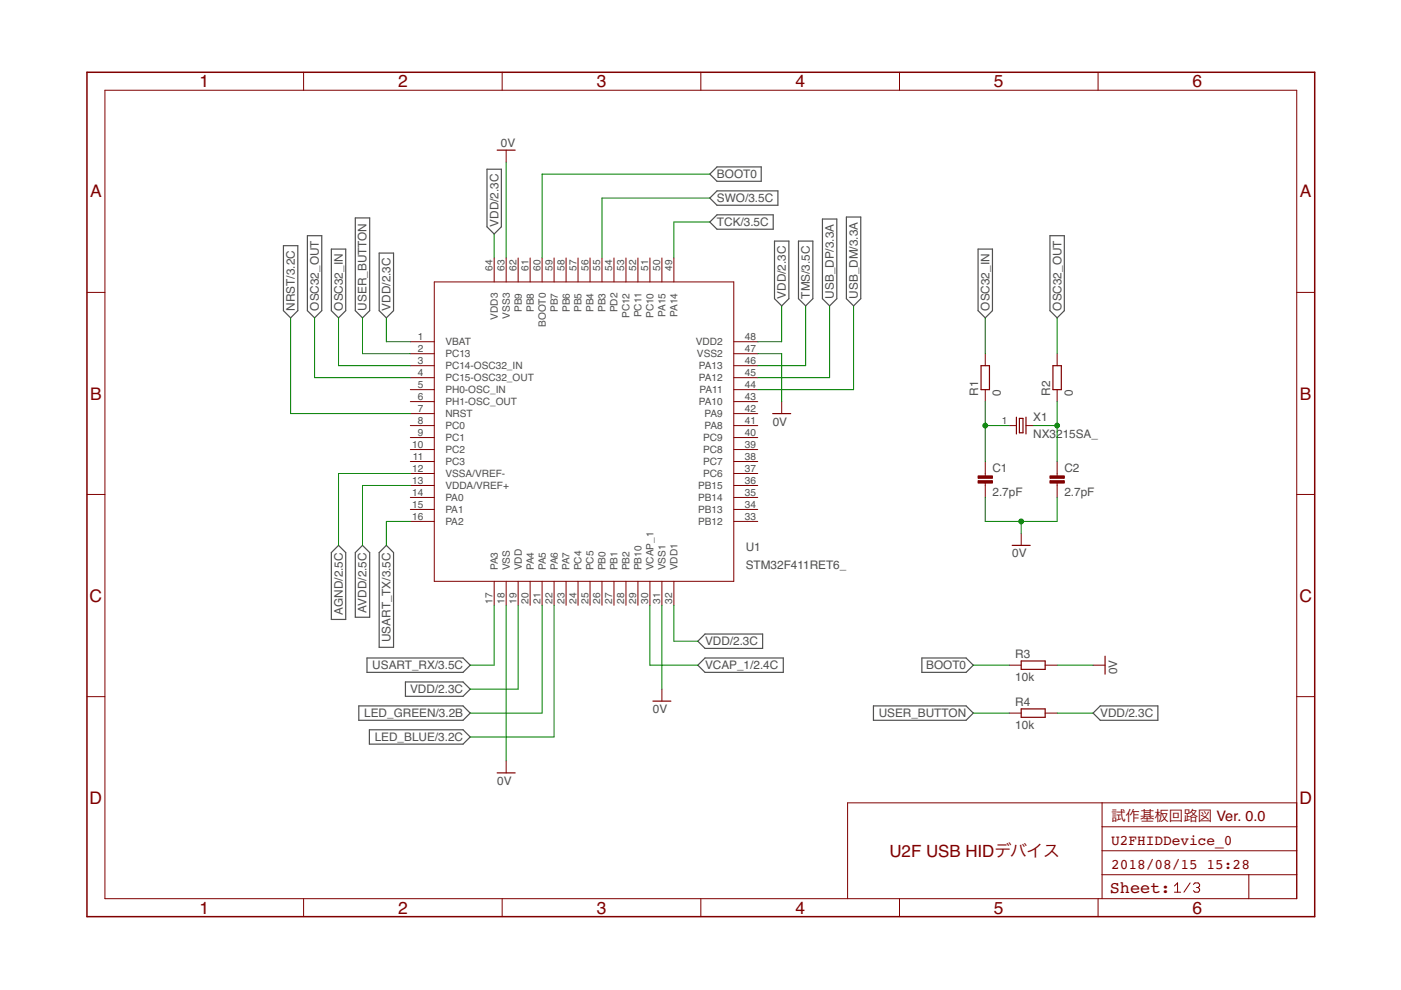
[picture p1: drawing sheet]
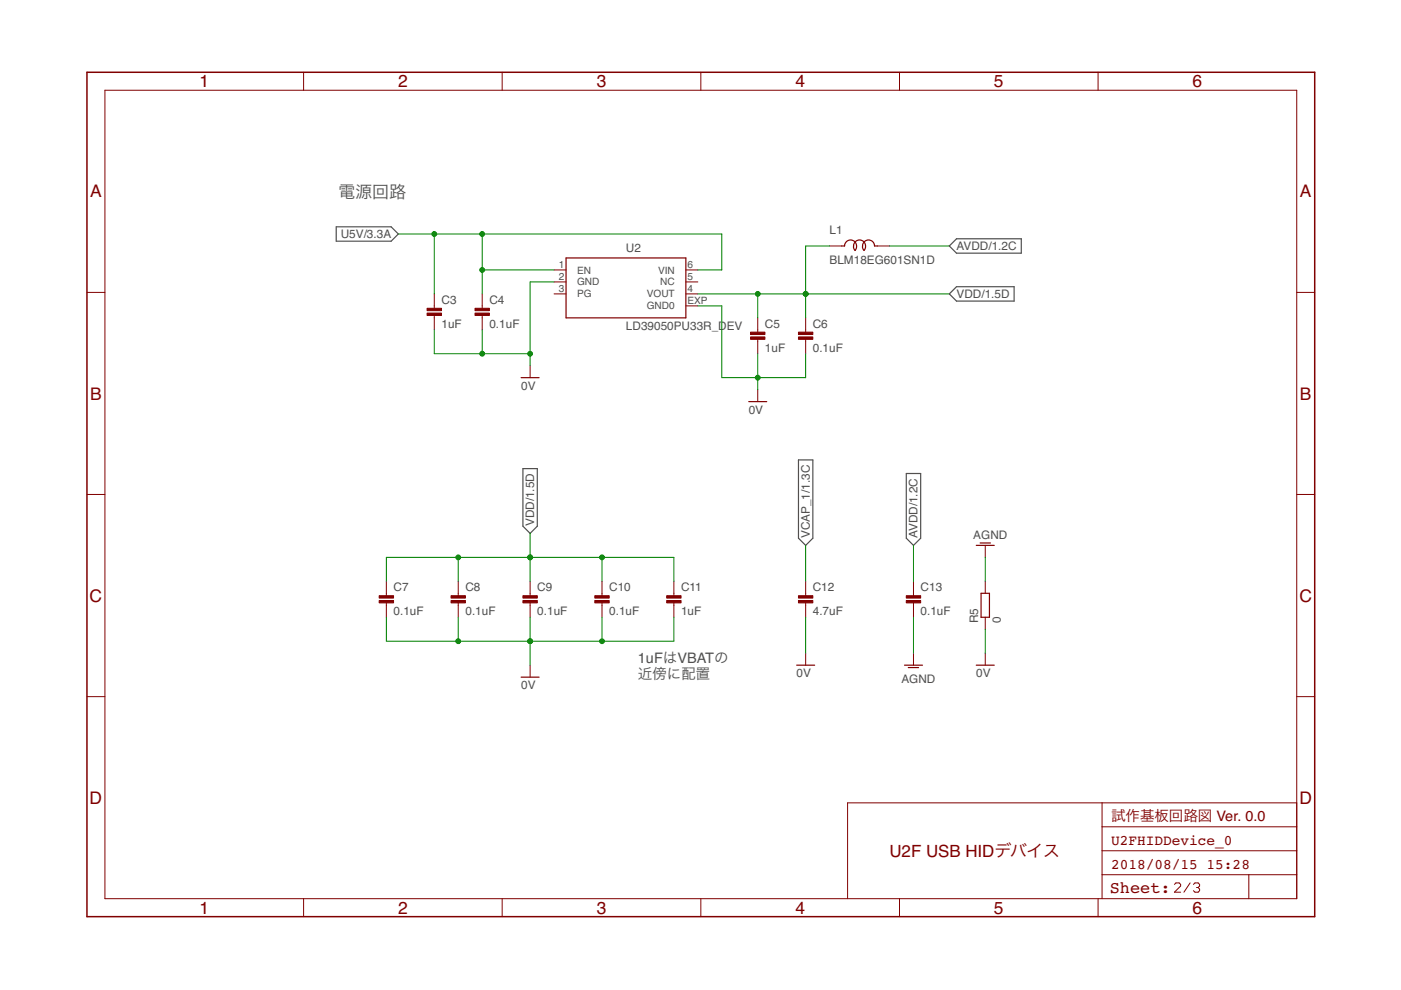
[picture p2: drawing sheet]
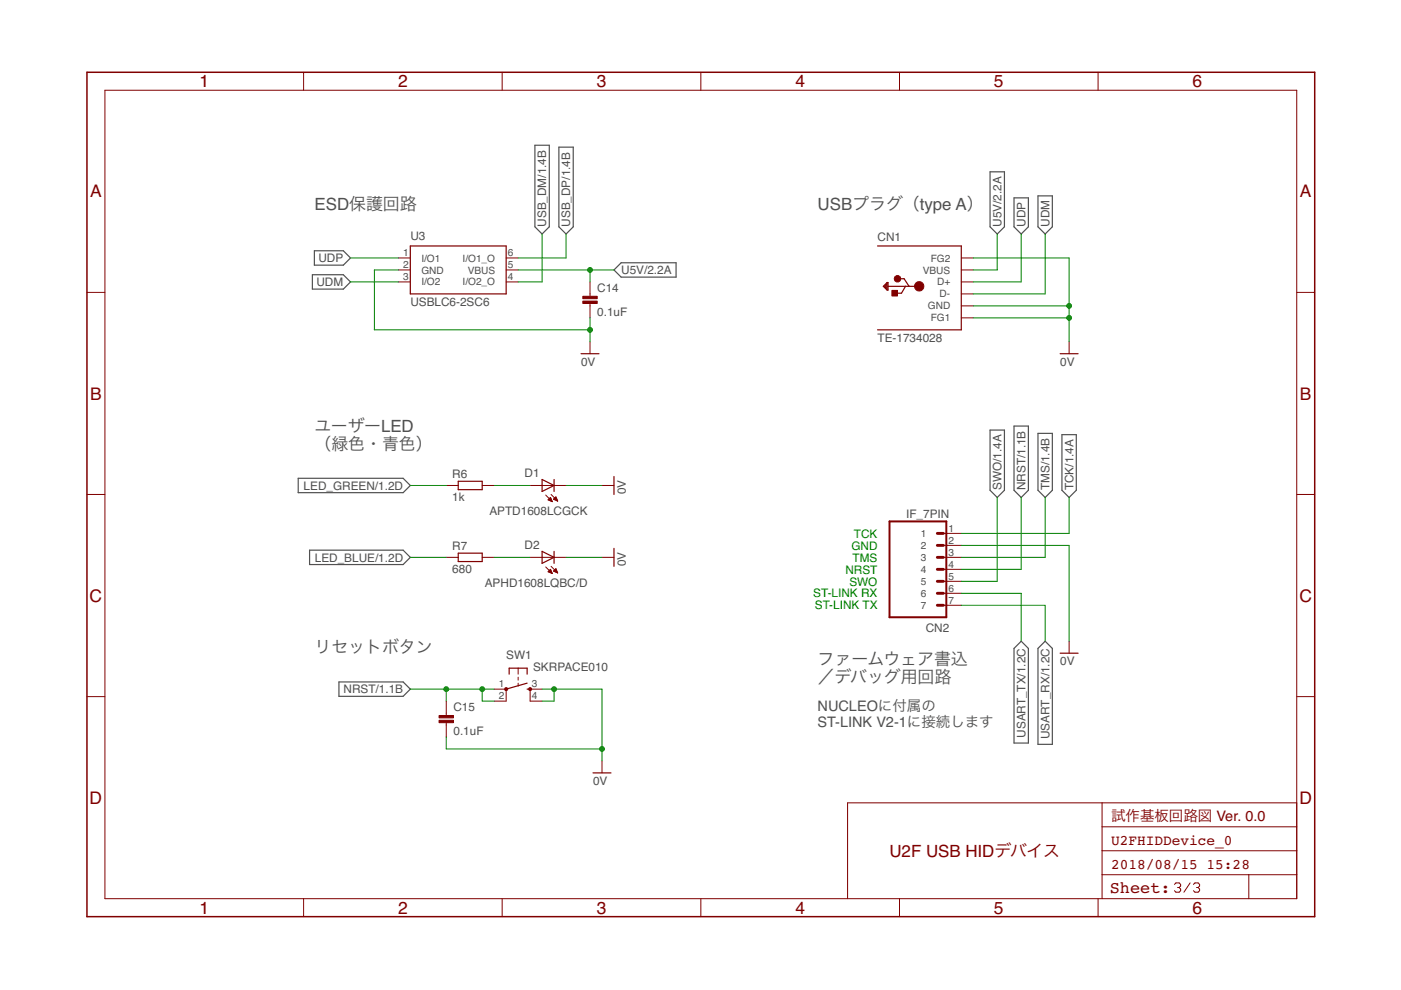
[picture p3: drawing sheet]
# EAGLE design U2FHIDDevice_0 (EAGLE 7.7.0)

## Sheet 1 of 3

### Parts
C1  2.7pF  CAP_0603  [C0603K]
C2  2.7pF  CAP_0603  [C0603K]
R1  0  RESISTOR_0603  [R0603]
R2  0  RESISTOR_0603  [R0603]
R3  10k  RESISTOR_0603  [R0603]
R4  10k  RESISTOR_0603  [R0603]
U1  STM32F411RET6_  [LQFP64-10X10_DEV]
X1  NX3215SA_  [NX3215_DEV]

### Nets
0V: C1.2 C2.2 R3.2 U1.18(VSS) U1.31(VSS1) U1.47(VSS2) U1.63(VSS3) ; also sheet 2,3
AGND: U1.12(VSSA/VREF-) ; also sheet 2
AVDD: U1.13(VDDA/VREF+) ; also sheet 2
BOOT0: R3.1 U1.60(BOOT0)
LED_BLUE: U1.22(PA6) ; also sheet 3
LED_GREEN: U1.21(PA5) ; also sheet 3
N$2: C1.1 R1.1 X1.1
N$3: C2.1 R2.1 X1.2
NRST: U1.7(NRST) ; also sheet 3
OSC32_IN: R1.2 U1.3(PC14-OSC32_IN)
OSC32_OUT: R2.2 U1.4(PC15-OSC32_OUT)
SWO: U1.55(PB3) ; also sheet 3
TCK: U1.49(PA14) ; also sheet 3
TMS: U1.46(PA13) ; also sheet 3
USART_RX: U1.17(PA3) ; also sheet 3
USART_TX: U1.16(PA2) ; also sheet 3
USB_DM: U1.44(PA11) ; also sheet 3
USB_DP: U1.45(PA12) ; also sheet 3
USER_BUTTON: R4.1 U1.2(PC13)
VCAP_1: U1.30(VCAP_1) ; also sheet 2
VDD: R4.2 U1.1(VBAT) U1.19(VDD) U1.32(VDD1) U1.48(VDD2) U1.64(VDD3) ; also sheet 2
Unconnected: U1.5(PH0-OSC_IN) U1.6(PH1-OSC_OUT) U1.8(PC0) U1.9(PC1) U1.10(PC2) U1.11(PC3) U1.14(PA0) U1.15(PA1) U1.20(PA4) U1.23(PA7) U1.24(PC4) U1.25(PC5) U1.26(PB0) U1.27(PB1) U1.28(PB2) U1.29(PB10) U1.33(PB12) U1.34(PB13) U1.35(PB14) U1.36(PB15) U1.37(PC6) U1.38(PC7) U1.39(PC8) U1.40(PC9) U1.41(PA8) U1.42(PA9) U1.43(PA10) U1.50(PA15) U1.51(PC10) U1.52(PC11) U1.53(PC12) U1.54(PD2) U1.56(PB4) U1.57(PB5) U1.58(PB6) U1.59(PB7) U1.61(PB8) U1.62(PB9)

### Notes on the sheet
- 試作基板回路図 Ver. 0.0
- U2F USB HIDデバイス

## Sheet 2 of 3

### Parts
C3  1uF  CAP_0603  [C0603K]
C4  0.1uF  CAP_0603  [C0603K]
C5  1uF  CAP_0603  [C0603K]
C6  0.1uF  CAP_0603  [C0603K]
C7  0.1uF  CAP_0603  [C0603K]
C8  0.1uF  CAP_0603  [C0603K]
C9  0.1uF  CAP_0603  [C0603K]
C10  0.1uF  CAP_0603  [C0603K]
C11  1uF  CAP_0603  [C0603K]
C12  4.7uF  CAP_1206  [C1206]
C13  0.1uF  CAP_0603  [C0603K]
L1  BLM18EG601SN1D  [R0603]
R5  0  RESISTOR_0603  [R0603]
U2  LD39050PU33R_DEV  [DFN6-3X3_DEV]

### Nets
0V: C3.2 C4.2 C5.2 C6.2 C7.2 C8.2 C9.2 C10.2 C11.2 C12.2 R5.1 U2.2(GND) U2.EXP(GND0) ; also sheet 1,3
AGND: C13.2 R5.2 ; also sheet 1
AVDD: C13.1 L1.2 ; also sheet 1
U5V: C3.1 C4.1 U2.1(EN) U2.6(VIN) ; also sheet 3
VCAP_1: C12.1 ; also sheet 1
VDD: C5.1 C6.1 C7.1 C8.1 C9.1 C10.1 C11.1 L1.1 U2.4(VOUT) ; also sheet 1
Unconnected: U2.3(PG) U2.5(NC)

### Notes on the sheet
- 電源回路
- 1uFはVBATの
  近傍に配置
- 試作基板回路図 Ver. 0.0
- U2F USB HIDデバイス

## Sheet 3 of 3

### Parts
C14  0.1uF  CAP_0603  [C0603K]
C15  0.1uF  CAP_0603  [C0603K]
CN1  TE-1734028  [TE-1734028]
CN2  IF_7PIN  [HEADER_7PIN]
D1  APTD1608LCGCK  [CHIPLED_0603]
D2  APHD1608LQBC/D  [CHIPLED_0603]
R6  1k  RESISTOR_0603  [R0603]
R7  680  RESISTOR_0603  [R0603]
SW1  SKRPACE010  [SKRPACE010]
U3  USBLC6-2SC6  [SOT23-6L]

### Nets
0V: C14.2 C15.2 CN1.FG1 CN1.FG2 CN1.P$4(GND) CN2.2 D1.C D2.C SW1.3(S) SW1.4(S1) U3.2(GND) ; also sheet 1,2
LED_BLUE: R7.1 ; also sheet 1
LED_GREEN: R6.1 ; also sheet 1
N$1: D1.A R6.2
N$4: D2.A R7.2
NRST: C15.1 CN2.4 SW1.1(P) SW1.2(P1) ; also sheet 1
SWO: CN2.5 ; also sheet 1
TCK: CN2.1 ; also sheet 1
TMS: CN2.3 ; also sheet 1
U5V: C14.1 CN1.P$1(VBUS) U3.5(VBUS) ; also sheet 2
UDM: CN1.P$2(D-) U3.3(I/O2)
UDP: CN1.P$3(D+) U3.1(I/O1)
USART_RX: CN2.7 ; also sheet 1
USART_TX: CN2.6 ; also sheet 1
USB_DM: U3.4(I/O2_O) ; also sheet 1
USB_DP: U3.6(I/O1_O) ; also sheet 1

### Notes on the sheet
- ESD保護回路 | USBプラグ（type A）
- ユーザーLED
  （緑色・青色）
- TCK
- GND
- TMS
- NRST
- SWO
- ST-LINK RX
- ST-LINK TX
- リセットボタン
- ファームウェア書込
  ／デバッグ用回路
- NUCLEOに付属の
  ST-LINK V2-1に接続します
- 試作基板回路図 Ver. 0.0
- U2F USB HIDデバイス
